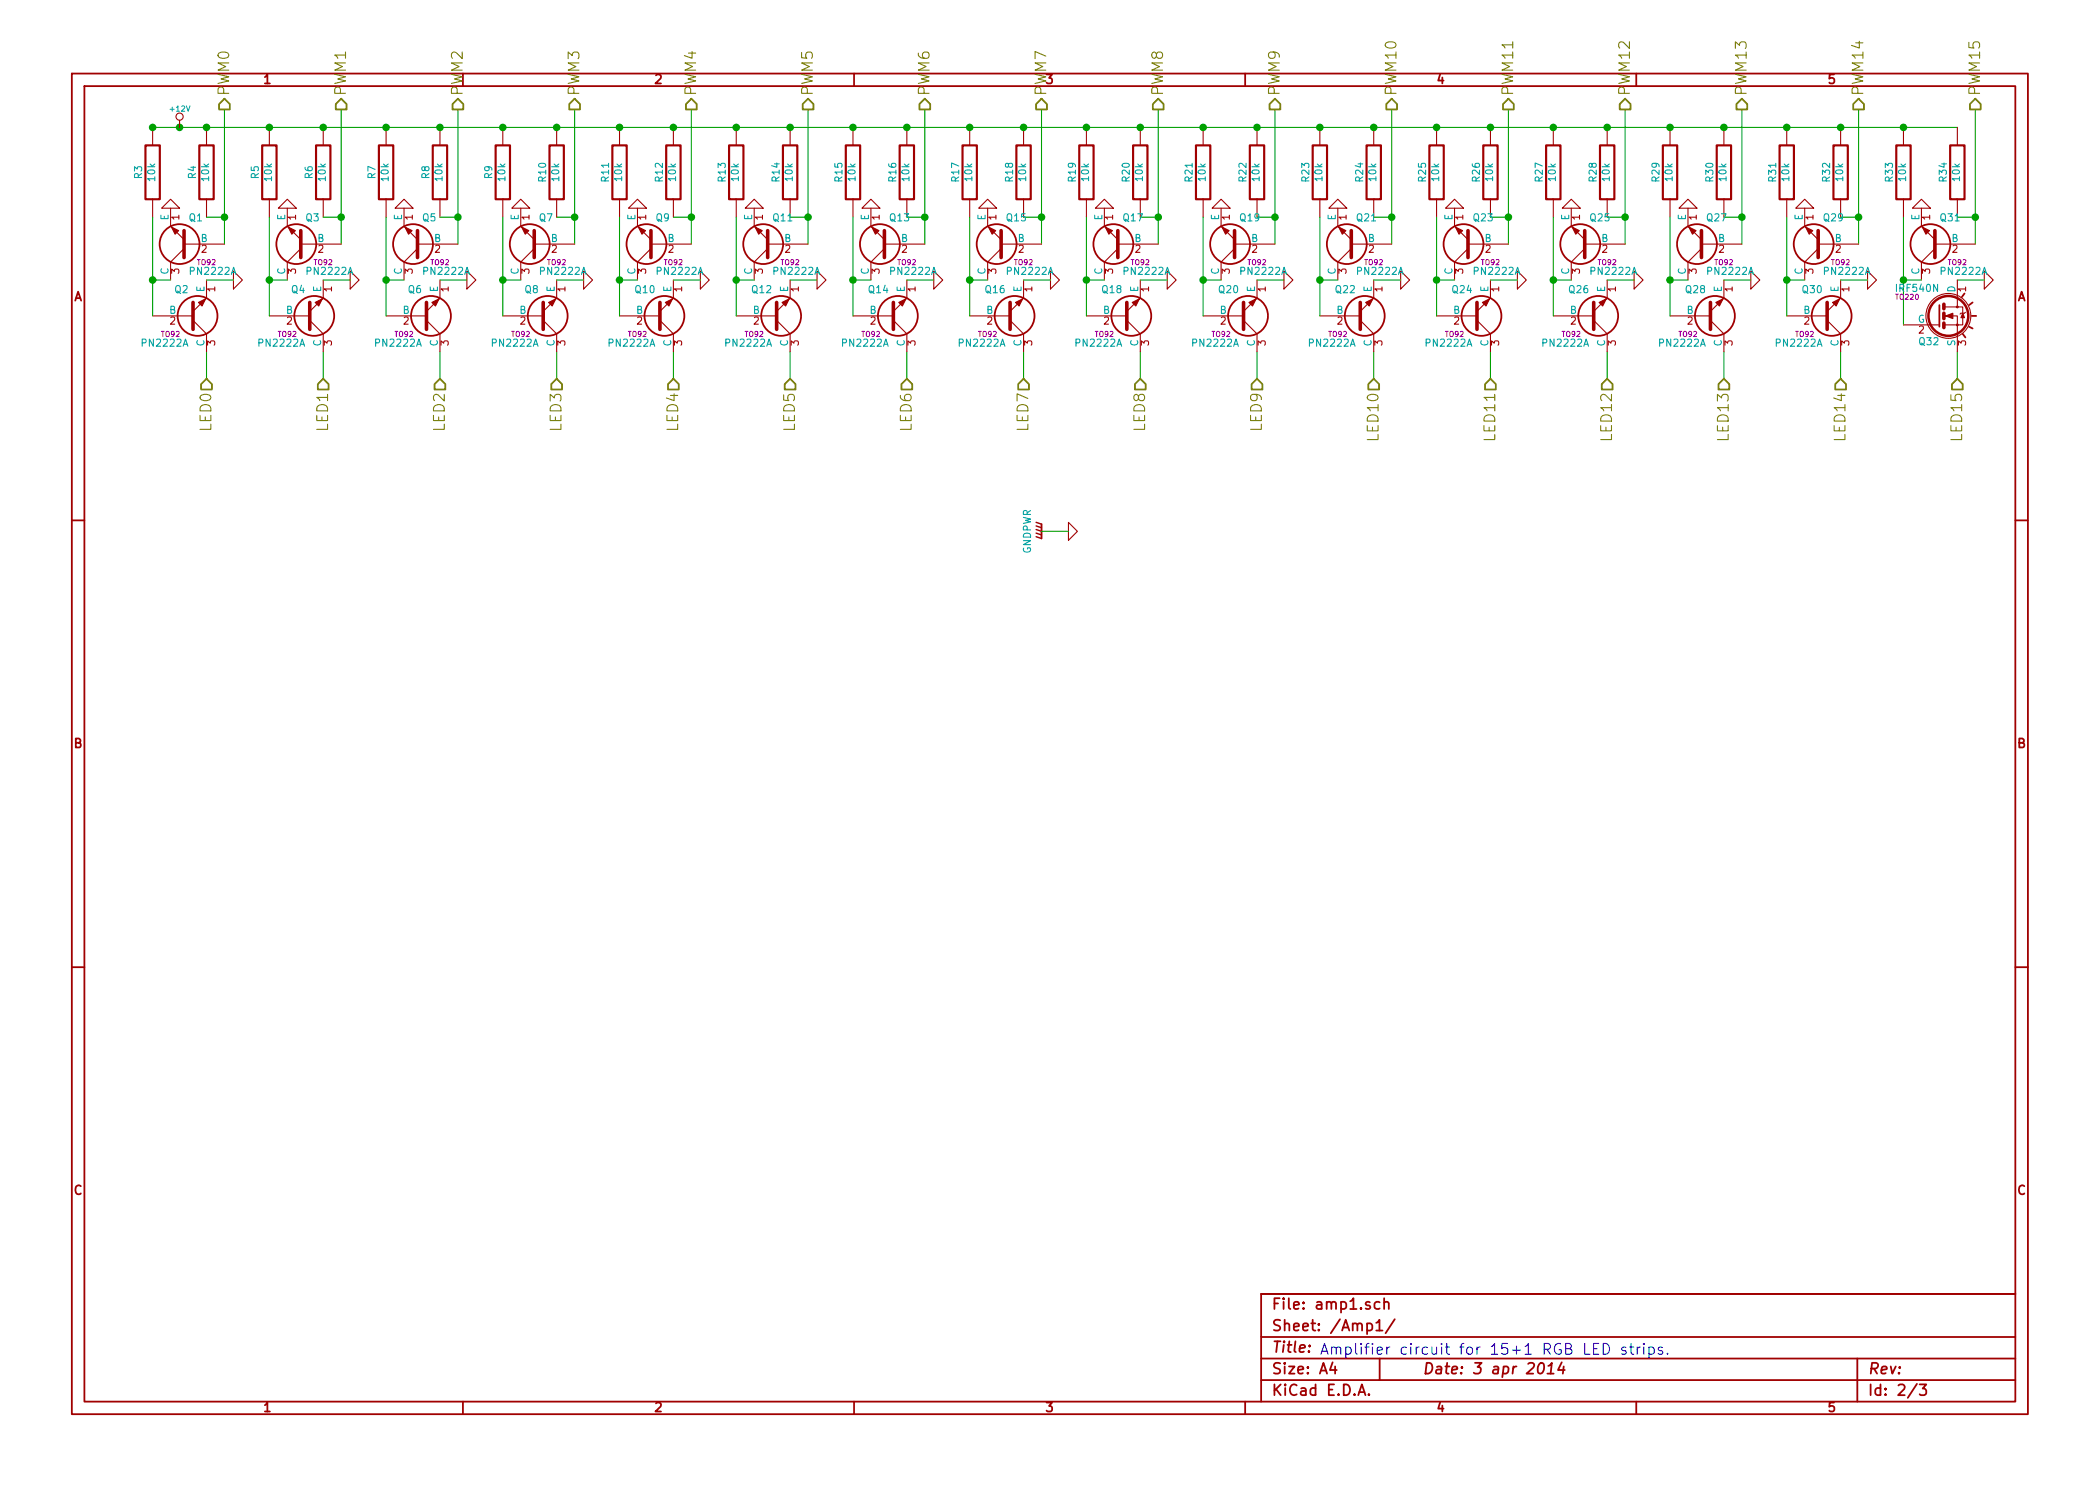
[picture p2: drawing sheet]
EESchema Schematic File Version 2
LIBS:power
LIBS:device
LIBS:transistors
LIBS:conn
LIBS:linear
LIBS:regul
LIBS:74xx
LIBS:cmos4000
LIBS:adc-dac
LIBS:memory
LIBS:xilinx
LIBS:special
LIBS:microcontrollers
LIBS:dsp
LIBS:microchip
LIBS:analog_switches
LIBS:motorola
LIBS:texas
LIBS:intel
LIBS:audio
LIBS:interface
LIBS:digital-audio
LIBS:philips
LIBS:display
LIBS:cypress
LIBS:siliconi
LIBS:opto
LIBS:atmel
LIBS:contrib
LIBS:valves
LIBS:tlc5940
LIBS:lightcontroller-cache
EELAYER 27 0
EELAYER END
$Descr A4 11693 8268
encoding utf-8
Sheet 2 3
Title ""
Date "3 apr 2014"
Rev ""
Comp ""
Comment1 ""
Comment2 ""
Comment3 ""
Comment4 ""
$EndDescr
$Comp
L R R4
U 1 1
P 1150 950
F 0 "R4" V 1230 950 40  0000 C CNN
F 1 "10k" V 1157 951 40  0000 C CNN
F 2 "~" V 1080 950 30  0000 C CNN
F 3 "~" H 1150 950 30  0000 C CNN
	1    1150 950 
	-1   0    0    1   
$EndComp
Wire Wire Line
	1250 600  1250 1350
Wire Wire Line
	1150 1200 1250 1200
Connection ~ 1250 1200
$Comp
L R R3
U 1 1
P 850 950
F 0 "R3" V 930 950 40  0000 C CNN
F 1 "10k" V 857 951 40  0000 C CNN
F 2 "~" V 780 950 30  0000 C CNN
F 3 "~" H 850 950 30  0000 C CNN
	1    850  950 
	-1   0    0    1   
$EndComp
Wire Wire Line
	1150 1950 1150 2100
Wire Wire Line
	850  700  10900 700 
Connection ~ 850  700 
$Comp
L GND #PWR012
U 1 1
P 950 1150
F 0 "#PWR012" H 950 1150 30  0001 C CNN
F 1 "GND" H 950 1080 30  0001 C CNN
F 2 "" H 950 1150 60  0000 C CNN
F 3 "" H 950 1150 60  0000 C CNN
	1    950  1150
	-1   0    0    1   
$EndComp
$Comp
L GND #PWR013
U 1 1
P 1300 1550
F 0 "#PWR013" H 1300 1550 30  0001 C CNN
F 1 "GND" H 1300 1480 30  0001 C CNN
F 2 "" H 1300 1550 60  0000 C CNN
F 3 "" H 1300 1550 60  0000 C CNN
	1    1300 1550
	0    -1   -1   0   
$EndComp
$Comp
L PN2222A Q1
U 1 1
P 1050 1350
F 0 "Q1" H 1050 1202 40  0000 R CNN
F 1 "PN2222A" H 1050 1500 40  0000 R CNN
F 2 "TO92" H 950 1452 29  0000 C CNN
F 3 "~" H 1050 1350 60  0000 C CNN
	1    1050 1350
	-1   0    0    1   
$EndComp
$Comp
L PN2222A Q2
U 1 1
P 1050 1750
F 0 "Q2" H 1050 1602 40  0000 R CNN
F 1 "PN2222A" H 1050 1900 40  0000 R CNN
F 2 "TO92" H 950 1852 29  0000 C CNN
F 3 "~" H 1050 1750 60  0000 C CNN
	1    1050 1750
	1    0    0    1   
$EndComp
Wire Wire Line
	850  1200 850  1750
Wire Wire Line
	950  1550 850  1550
Connection ~ 850  1550
Text HLabel 1250 600  1    60   Output ~ 0
PWM0
Text HLabel 1150 2100 3    60   Input ~ 0
LED0
Wire Wire Line
	1300 1550 1150 1550
$Comp
L R R6
U 1 1
P 1800 950
F 0 "R6" V 1880 950 40  0000 C CNN
F 1 "10k" V 1807 951 40  0000 C CNN
F 2 "~" V 1730 950 30  0000 C CNN
F 3 "~" H 1800 950 30  0000 C CNN
	1    1800 950 
	-1   0    0    1   
$EndComp
Wire Wire Line
	1900 600  1900 1350
Wire Wire Line
	1800 1200 1900 1200
Connection ~ 1900 1200
$Comp
L R R5
U 1 1
P 1500 950
F 0 "R5" V 1580 950 40  0000 C CNN
F 1 "10k" V 1507 951 40  0000 C CNN
F 2 "~" V 1430 950 30  0000 C CNN
F 3 "~" H 1500 950 30  0000 C CNN
	1    1500 950 
	-1   0    0    1   
$EndComp
Wire Wire Line
	1800 1950 1800 2100
Connection ~ 1500 700 
$Comp
L GND #PWR014
U 1 1
P 1600 1150
F 0 "#PWR014" H 1600 1150 30  0001 C CNN
F 1 "GND" H 1600 1080 30  0001 C CNN
F 2 "" H 1600 1150 60  0000 C CNN
F 3 "" H 1600 1150 60  0000 C CNN
	1    1600 1150
	-1   0    0    1   
$EndComp
$Comp
L GND #PWR015
U 1 1
P 1950 1550
F 0 "#PWR015" H 1950 1550 30  0001 C CNN
F 1 "GND" H 1950 1480 30  0001 C CNN
F 2 "" H 1950 1550 60  0000 C CNN
F 3 "" H 1950 1550 60  0000 C CNN
	1    1950 1550
	0    -1   -1   0   
$EndComp
$Comp
L PN2222A Q3
U 1 1
P 1700 1350
F 0 "Q3" H 1700 1202 40  0000 R CNN
F 1 "PN2222A" H 1700 1500 40  0000 R CNN
F 2 "TO92" H 1600 1452 29  0000 C CNN
F 3 "~" H 1700 1350 60  0000 C CNN
	1    1700 1350
	-1   0    0    1   
$EndComp
$Comp
L PN2222A Q4
U 1 1
P 1700 1750
F 0 "Q4" H 1700 1602 40  0000 R CNN
F 1 "PN2222A" H 1700 1900 40  0000 R CNN
F 2 "TO92" H 1600 1852 29  0000 C CNN
F 3 "~" H 1700 1750 60  0000 C CNN
	1    1700 1750
	1    0    0    1   
$EndComp
Wire Wire Line
	1500 1200 1500 1750
Wire Wire Line
	1600 1550 1500 1550
Connection ~ 1500 1550
Text HLabel 1900 600  1    60   Output ~ 0
PWM1
Text HLabel 1800 2100 3    60   Input ~ 0
LED1
Wire Wire Line
	1950 1550 1800 1550
$Comp
L R R8
U 1 1
P 2450 950
F 0 "R8" V 2530 950 40  0000 C CNN
F 1 "10k" V 2457 951 40  0000 C CNN
F 2 "~" V 2380 950 30  0000 C CNN
F 3 "~" H 2450 950 30  0000 C CNN
	1    2450 950 
	-1   0    0    1   
$EndComp
Wire Wire Line
	2550 600  2550 1350
Wire Wire Line
	2450 1200 2550 1200
Connection ~ 2550 1200
$Comp
L R R7
U 1 1
P 2150 950
F 0 "R7" V 2230 950 40  0000 C CNN
F 1 "10k" V 2157 951 40  0000 C CNN
F 2 "~" V 2080 950 30  0000 C CNN
F 3 "~" H 2150 950 30  0000 C CNN
	1    2150 950 
	-1   0    0    1   
$EndComp
Wire Wire Line
	2450 1950 2450 2100
Connection ~ 2150 700 
$Comp
L GND #PWR016
U 1 1
P 2250 1150
F 0 "#PWR016" H 2250 1150 30  0001 C CNN
F 1 "GND" H 2250 1080 30  0001 C CNN
F 2 "" H 2250 1150 60  0000 C CNN
F 3 "" H 2250 1150 60  0000 C CNN
	1    2250 1150
	-1   0    0    1   
$EndComp
$Comp
L GND #PWR017
U 1 1
P 2600 1550
F 0 "#PWR017" H 2600 1550 30  0001 C CNN
F 1 "GND" H 2600 1480 30  0001 C CNN
F 2 "" H 2600 1550 60  0000 C CNN
F 3 "" H 2600 1550 60  0000 C CNN
	1    2600 1550
	0    -1   -1   0   
$EndComp
$Comp
L PN2222A Q5
U 1 1
P 2350 1350
F 0 "Q5" H 2350 1202 40  0000 R CNN
F 1 "PN2222A" H 2350 1500 40  0000 R CNN
F 2 "TO92" H 2250 1452 29  0000 C CNN
F 3 "~" H 2350 1350 60  0000 C CNN
	1    2350 1350
	-1   0    0    1   
$EndComp
$Comp
L PN2222A Q6
U 1 1
P 2350 1750
F 0 "Q6" H 2350 1602 40  0000 R CNN
F 1 "PN2222A" H 2350 1900 40  0000 R CNN
F 2 "TO92" H 2250 1852 29  0000 C CNN
F 3 "~" H 2350 1750 60  0000 C CNN
	1    2350 1750
	1    0    0    1   
$EndComp
Wire Wire Line
	2150 1200 2150 1750
Wire Wire Line
	2250 1550 2150 1550
Connection ~ 2150 1550
Text HLabel 2550 600  1    60   Output ~ 0
PWM2
Text HLabel 2450 2100 3    60   Input ~ 0
LED2
Wire Wire Line
	2600 1550 2450 1550
$Comp
L R R10
U 1 1
P 3100 950
F 0 "R10" V 3180 950 40  0000 C CNN
F 1 "10k" V 3107 951 40  0000 C CNN
F 2 "~" V 3030 950 30  0000 C CNN
F 3 "~" H 3100 950 30  0000 C CNN
	1    3100 950 
	-1   0    0    1   
$EndComp
Wire Wire Line
	3200 600  3200 1350
Wire Wire Line
	3100 1200 3200 1200
Connection ~ 3200 1200
$Comp
L R R9
U 1 1
P 2800 950
F 0 "R9" V 2880 950 40  0000 C CNN
F 1 "10k" V 2807 951 40  0000 C CNN
F 2 "~" V 2730 950 30  0000 C CNN
F 3 "~" H 2800 950 30  0000 C CNN
	1    2800 950 
	-1   0    0    1   
$EndComp
Wire Wire Line
	3100 1950 3100 2100
Connection ~ 2800 700 
$Comp
L GND #PWR018
U 1 1
P 2900 1150
F 0 "#PWR018" H 2900 1150 30  0001 C CNN
F 1 "GND" H 2900 1080 30  0001 C CNN
F 2 "" H 2900 1150 60  0000 C CNN
F 3 "" H 2900 1150 60  0000 C CNN
	1    2900 1150
	-1   0    0    1   
$EndComp
$Comp
L GND #PWR019
U 1 1
P 3250 1550
F 0 "#PWR019" H 3250 1550 30  0001 C CNN
F 1 "GND" H 3250 1480 30  0001 C CNN
F 2 "" H 3250 1550 60  0000 C CNN
F 3 "" H 3250 1550 60  0000 C CNN
	1    3250 1550
	0    -1   -1   0   
$EndComp
$Comp
L PN2222A Q7
U 1 1
P 3000 1350
F 0 "Q7" H 3000 1202 40  0000 R CNN
F 1 "PN2222A" H 3000 1500 40  0000 R CNN
F 2 "TO92" H 2900 1452 29  0000 C CNN
F 3 "~" H 3000 1350 60  0000 C CNN
	1    3000 1350
	-1   0    0    1   
$EndComp
$Comp
L PN2222A Q8
U 1 1
P 3000 1750
F 0 "Q8" H 3000 1602 40  0000 R CNN
F 1 "PN2222A" H 3000 1900 40  0000 R CNN
F 2 "TO92" H 2900 1852 29  0000 C CNN
F 3 "~" H 3000 1750 60  0000 C CNN
	1    3000 1750
	1    0    0    1   
$EndComp
Wire Wire Line
	2800 1200 2800 1750
Wire Wire Line
	2900 1550 2800 1550
Connection ~ 2800 1550
Text HLabel 3200 600  1    60   Output ~ 0
PWM3
Text HLabel 3100 2100 3    60   Input ~ 0
LED3
Wire Wire Line
	3250 1550 3100 1550
$Comp
L R R12
U 1 1
P 3750 950
F 0 "R12" V 3830 950 40  0000 C CNN
F 1 "10k" V 3757 951 40  0000 C CNN
F 2 "~" V 3680 950 30  0000 C CNN
F 3 "~" H 3750 950 30  0000 C CNN
	1    3750 950 
	-1   0    0    1   
$EndComp
Wire Wire Line
	3850 600  3850 1350
Wire Wire Line
	3750 1200 3850 1200
Connection ~ 3850 1200
$Comp
L R R11
U 1 1
P 3450 950
F 0 "R11" V 3530 950 40  0000 C CNN
F 1 "10k" V 3457 951 40  0000 C CNN
F 2 "~" V 3380 950 30  0000 C CNN
F 3 "~" H 3450 950 30  0000 C CNN
	1    3450 950 
	-1   0    0    1   
$EndComp
Wire Wire Line
	3750 1950 3750 2100
Connection ~ 3450 700 
$Comp
L GND #PWR020
U 1 1
P 3550 1150
F 0 "#PWR020" H 3550 1150 30  0001 C CNN
F 1 "GND" H 3550 1080 30  0001 C CNN
F 2 "" H 3550 1150 60  0000 C CNN
F 3 "" H 3550 1150 60  0000 C CNN
	1    3550 1150
	-1   0    0    1   
$EndComp
$Comp
L GND #PWR021
U 1 1
P 3900 1550
F 0 "#PWR021" H 3900 1550 30  0001 C CNN
F 1 "GND" H 3900 1480 30  0001 C CNN
F 2 "" H 3900 1550 60  0000 C CNN
F 3 "" H 3900 1550 60  0000 C CNN
	1    3900 1550
	0    -1   -1   0   
$EndComp
$Comp
L PN2222A Q9
U 1 1
P 3650 1350
F 0 "Q9" H 3650 1202 40  0000 R CNN
F 1 "PN2222A" H 3650 1500 40  0000 R CNN
F 2 "TO92" H 3550 1452 29  0000 C CNN
F 3 "~" H 3650 1350 60  0000 C CNN
	1    3650 1350
	-1   0    0    1   
$EndComp
$Comp
L PN2222A Q10
U 1 1
P 3650 1750
F 0 "Q10" H 3650 1602 40  0000 R CNN
F 1 "PN2222A" H 3650 1900 40  0000 R CNN
F 2 "TO92" H 3550 1852 29  0000 C CNN
F 3 "~" H 3650 1750 60  0000 C CNN
	1    3650 1750
	1    0    0    1   
$EndComp
Wire Wire Line
	3450 1200 3450 1750
Wire Wire Line
	3550 1550 3450 1550
Connection ~ 3450 1550
Text HLabel 3850 600  1    60   Output ~ 0
PWM4
Text HLabel 3750 2100 3    60   Input ~ 0
LED4
Wire Wire Line
	3900 1550 3750 1550
$Comp
L R R14
U 1 1
P 4400 950
F 0 "R14" V 4480 950 40  0000 C CNN
F 1 "10k" V 4407 951 40  0000 C CNN
F 2 "~" V 4330 950 30  0000 C CNN
F 3 "~" H 4400 950 30  0000 C CNN
	1    4400 950 
	-1   0    0    1   
$EndComp
Wire Wire Line
	4500 600  4500 1350
Wire Wire Line
	4400 1200 4500 1200
Connection ~ 4500 1200
$Comp
L R R13
U 1 1
P 4100 950
F 0 "R13" V 4180 950 40  0000 C CNN
F 1 "10k" V 4107 951 40  0000 C CNN
F 2 "~" V 4030 950 30  0000 C CNN
F 3 "~" H 4100 950 30  0000 C CNN
	1    4100 950 
	-1   0    0    1   
$EndComp
Wire Wire Line
	4400 1950 4400 2100
Connection ~ 4100 700 
$Comp
L GND #PWR022
U 1 1
P 4200 1150
F 0 "#PWR022" H 4200 1150 30  0001 C CNN
F 1 "GND" H 4200 1080 30  0001 C CNN
F 2 "" H 4200 1150 60  0000 C CNN
F 3 "" H 4200 1150 60  0000 C CNN
	1    4200 1150
	-1   0    0    1   
$EndComp
$Comp
L GND #PWR023
U 1 1
P 4550 1550
F 0 "#PWR023" H 4550 1550 30  0001 C CNN
F 1 "GND" H 4550 1480 30  0001 C CNN
F 2 "" H 4550 1550 60  0000 C CNN
F 3 "" H 4550 1550 60  0000 C CNN
	1    4550 1550
	0    -1   -1   0   
$EndComp
$Comp
L PN2222A Q11
U 1 1
P 4300 1350
F 0 "Q11" H 4300 1202 40  0000 R CNN
F 1 "PN2222A" H 4300 1500 40  0000 R CNN
F 2 "TO92" H 4200 1452 29  0000 C CNN
F 3 "~" H 4300 1350 60  0000 C CNN
	1    4300 1350
	-1   0    0    1   
$EndComp
$Comp
L PN2222A Q12
U 1 1
P 4300 1750
F 0 "Q12" H 4300 1602 40  0000 R CNN
F 1 "PN2222A" H 4300 1900 40  0000 R CNN
F 2 "TO92" H 4200 1852 29  0000 C CNN
F 3 "~" H 4300 1750 60  0000 C CNN
	1    4300 1750
	1    0    0    1   
$EndComp
Wire Wire Line
	4100 1200 4100 1750
Wire Wire Line
	4200 1550 4100 1550
Connection ~ 4100 1550
Text HLabel 4500 600  1    60   Output ~ 0
PWM5
Text HLabel 4400 2100 3    60   Input ~ 0
LED5
Wire Wire Line
	4550 1550 4400 1550
$Comp
L R R16
U 1 1
P 5050 950
F 0 "R16" V 5130 950 40  0000 C CNN
F 1 "10k" V 5057 951 40  0000 C CNN
F 2 "~" V 4980 950 30  0000 C CNN
F 3 "~" H 5050 950 30  0000 C CNN
	1    5050 950 
	-1   0    0    1   
$EndComp
Wire Wire Line
	5150 600  5150 1350
Wire Wire Line
	5050 1200 5150 1200
Connection ~ 5150 1200
$Comp
L R R15
U 1 1
P 4750 950
F 0 "R15" V 4830 950 40  0000 C CNN
F 1 "10k" V 4757 951 40  0000 C CNN
F 2 "~" V 4680 950 30  0000 C CNN
F 3 "~" H 4750 950 30  0000 C CNN
	1    4750 950 
	-1   0    0    1   
$EndComp
Wire Wire Line
	5050 1950 5050 2100
Connection ~ 4750 700 
$Comp
L GND #PWR024
U 1 1
P 4850 1150
F 0 "#PWR024" H 4850 1150 30  0001 C CNN
F 1 "GND" H 4850 1080 30  0001 C CNN
F 2 "" H 4850 1150 60  0000 C CNN
F 3 "" H 4850 1150 60  0000 C CNN
	1    4850 1150
	-1   0    0    1   
$EndComp
$Comp
L GND #PWR025
U 1 1
P 5200 1550
F 0 "#PWR025" H 5200 1550 30  0001 C CNN
F 1 "GND" H 5200 1480 30  0001 C CNN
F 2 "" H 5200 1550 60  0000 C CNN
F 3 "" H 5200 1550 60  0000 C CNN
	1    5200 1550
	0    -1   -1   0   
$EndComp
$Comp
L PN2222A Q13
U 1 1
P 4950 1350
F 0 "Q13" H 4950 1202 40  0000 R CNN
F 1 "PN2222A" H 4950 1500 40  0000 R CNN
F 2 "TO92" H 4850 1452 29  0000 C CNN
F 3 "~" H 4950 1350 60  0000 C CNN
	1    4950 1350
	-1   0    0    1   
$EndComp
$Comp
L PN2222A Q14
U 1 1
P 4950 1750
F 0 "Q14" H 4950 1602 40  0000 R CNN
F 1 "PN2222A" H 4950 1900 40  0000 R CNN
F 2 "TO92" H 4850 1852 29  0000 C CNN
F 3 "~" H 4950 1750 60  0000 C CNN
	1    4950 1750
	1    0    0    1   
$EndComp
Wire Wire Line
	4750 1200 4750 1750
Wire Wire Line
	4850 1550 4750 1550
Connection ~ 4750 1550
Text HLabel 5150 600  1    60   Output ~ 0
PWM6
Text HLabel 5050 2100 3    60   Input ~ 0
LED6
Wire Wire Line
	5200 1550 5050 1550
$Comp
L R R18
U 1 1
P 5700 950
F 0 "R18" V 5780 950 40  0000 C CNN
F 1 "10k" V 5707 951 40  0000 C CNN
F 2 "~" V 5630 950 30  0000 C CNN
F 3 "~" H 5700 950 30  0000 C CNN
	1    5700 950 
	-1   0    0    1   
$EndComp
Wire Wire Line
	5800 600  5800 1350
Wire Wire Line
	5700 1200 5800 1200
Connection ~ 5800 1200
$Comp
L R R17
U 1 1
P 5400 950
F 0 "R17" V 5480 950 40  0000 C CNN
F 1 "10k" V 5407 951 40  0000 C CNN
F 2 "~" V 5330 950 30  0000 C CNN
F 3 "~" H 5400 950 30  0000 C CNN
	1    5400 950 
	-1   0    0    1   
$EndComp
Wire Wire Line
	5700 1950 5700 2100
Connection ~ 5400 700 
$Comp
L GND #PWR026
U 1 1
P 5500 1150
F 0 "#PWR026" H 5500 1150 30  0001 C CNN
F 1 "GND" H 5500 1080 30  0001 C CNN
F 2 "" H 5500 1150 60  0000 C CNN
F 3 "" H 5500 1150 60  0000 C CNN
	1    5500 1150
	-1   0    0    1   
$EndComp
$Comp
L GND #PWR027
U 1 1
P 5850 1550
F 0 "#PWR027" H 5850 1550 30  0001 C CNN
F 1 "GND" H 5850 1480 30  0001 C CNN
F 2 "" H 5850 1550 60  0000 C CNN
F 3 "" H 5850 1550 60  0000 C CNN
	1    5850 1550
	0    -1   -1   0   
$EndComp
$Comp
L PN2222A Q15
U 1 1
P 5600 1350
F 0 "Q15" H 5600 1202 40  0000 R CNN
F 1 "PN2222A" H 5600 1500 40  0000 R CNN
F 2 "TO92" H 5500 1452 29  0000 C CNN
F 3 "~" H 5600 1350 60  0000 C CNN
	1    5600 1350
	-1   0    0    1   
$EndComp
$Comp
L PN2222A Q16
U 1 1
P 5600 1750
F 0 "Q16" H 5600 1602 40  0000 R CNN
F 1 "PN2222A" H 5600 1900 40  0000 R CNN
F 2 "TO92" H 5500 1852 29  0000 C CNN
F 3 "~" H 5600 1750 60  0000 C CNN
	1    5600 1750
	1    0    0    1   
$EndComp
Wire Wire Line
	5400 1200 5400 1750
Wire Wire Line
	5500 1550 5400 1550
Connection ~ 5400 1550
Text HLabel 5800 600  1    60   Output ~ 0
PWM7
Text HLabel 5700 2100 3    60   Input ~ 0
LED7
Wire Wire Line
	5850 1550 5700 1550
$Comp
L R R20
U 1 1
P 6350 950
F 0 "R20" V 6430 950 40  0000 C CNN
F 1 "10k" V 6357 951 40  0000 C CNN
F 2 "~" V 6280 950 30  0000 C CNN
F 3 "~" H 6350 950 30  0000 C CNN
	1    6350 950 
	-1   0    0    1   
$EndComp
Wire Wire Line
	6450 600  6450 1350
Wire Wire Line
	6350 1200 6450 1200
Connection ~ 6450 1200
$Comp
L R R19
U 1 1
P 6050 950
F 0 "R19" V 6130 950 40  0000 C CNN
F 1 "10k" V 6057 951 40  0000 C CNN
F 2 "~" V 5980 950 30  0000 C CNN
F 3 "~" H 6050 950 30  0000 C CNN
	1    6050 950 
	-1   0    0    1   
$EndComp
Wire Wire Line
	6350 1950 6350 2100
Connection ~ 6050 700 
$Comp
L GND #PWR028
U 1 1
P 6150 1150
F 0 "#PWR028" H 6150 1150 30  0001 C CNN
F 1 "GND" H 6150 1080 30  0001 C CNN
F 2 "" H 6150 1150 60  0000 C CNN
F 3 "" H 6150 1150 60  0000 C CNN
	1    6150 1150
	-1   0    0    1   
$EndComp
$Comp
L GND #PWR029
U 1 1
P 6500 1550
F 0 "#PWR029" H 6500 1550 30  0001 C CNN
F 1 "GND" H 6500 1480 30  0001 C CNN
F 2 "" H 6500 1550 60  0000 C CNN
F 3 "" H 6500 1550 60  0000 C CNN
	1    6500 1550
	0    -1   -1   0   
$EndComp
$Comp
L PN2222A Q17
U 1 1
P 6250 1350
F 0 "Q17" H 6250 1202 40  0000 R CNN
F 1 "PN2222A" H 6250 1500 40  0000 R CNN
F 2 "TO92" H 6150 1452 29  0000 C CNN
F 3 "~" H 6250 1350 60  0000 C CNN
	1    6250 1350
	-1   0    0    1   
$EndComp
$Comp
L PN2222A Q18
U 1 1
P 6250 1750
F 0 "Q18" H 6250 1602 40  0000 R CNN
F 1 "PN2222A" H 6250 1900 40  0000 R CNN
F 2 "TO92" H 6150 1852 29  0000 C CNN
F 3 "~" H 6250 1750 60  0000 C CNN
	1    6250 1750
	1    0    0    1   
$EndComp
Wire Wire Line
	6050 1200 6050 1750
Wire Wire Line
	6150 1550 6050 1550
Connection ~ 6050 1550
Text HLabel 6450 600  1    60   Output ~ 0
PWM8
Text HLabel 6350 2100 3    60   Input ~ 0
LED8
Wire Wire Line
	6500 1550 6350 1550
$Comp
L R R22
U 1 1
P 7000 950
F 0 "R22" V 7080 950 40  0000 C CNN
F 1 "10k" V 7007 951 40  0000 C CNN
F 2 "~" V 6930 950 30  0000 C CNN
F 3 "~" H 7000 950 30  0000 C CNN
	1    7000 950 
	-1   0    0    1   
$EndComp
Wire Wire Line
	7100 600  7100 1350
Wire Wire Line
	7000 1200 7100 1200
Connection ~ 7100 1200
$Comp
L R R21
U 1 1
P 6700 950
F 0 "R21" V 6780 950 40  0000 C CNN
F 1 "10k" V 6707 951 40  0000 C CNN
F 2 "~" V 6630 950 30  0000 C CNN
F 3 "~" H 6700 950 30  0000 C CNN
	1    6700 950 
	-1   0    0    1   
$EndComp
Wire Wire Line
	7000 1950 7000 2100
Connection ~ 6700 700 
$Comp
L GND #PWR030
U 1 1
P 6800 1150
F 0 "#PWR030" H 6800 1150 30  0001 C CNN
F 1 "GND" H 6800 1080 30  0001 C CNN
F 2 "" H 6800 1150 60  0000 C CNN
F 3 "" H 6800 1150 60  0000 C CNN
	1    6800 1150
	-1   0    0    1   
$EndComp
$Comp
L GND #PWR031
U 1 1
P 7150 1550
F 0 "#PWR031" H 7150 1550 30  0001 C CNN
F 1 "GND" H 7150 1480 30  0001 C CNN
F 2 "" H 7150 1550 60  0000 C CNN
F 3 "" H 7150 1550 60  0000 C CNN
	1    7150 1550
	0    -1   -1   0   
$EndComp
$Comp
L PN2222A Q19
U 1 1
P 6900 1350
F 0 "Q19" H 6900 1202 40  0000 R CNN
F 1 "PN2222A" H 6900 1500 40  0000 R CNN
F 2 "TO92" H 6800 1452 29  0000 C CNN
F 3 "~" H 6900 1350 60  0000 C CNN
	1    6900 1350
	-1   0    0    1   
$EndComp
$Comp
L PN2222A Q20
U 1 1
P 6900 1750
F 0 "Q20" H 6900 1602 40  0000 R CNN
F 1 "PN2222A" H 6900 1900 40  0000 R CNN
F 2 "TO92" H 6800 1852 29  0000 C CNN
F 3 "~" H 6900 1750 60  0000 C CNN
	1    6900 1750
	1    0    0    1   
$EndComp
Wire Wire Line
	6700 1200 6700 1750
Wire Wire Line
	6800 1550 6700 1550
Connection ~ 6700 1550
Text HLabel 7100 600  1    60   Output ~ 0
PWM9
Text HLabel 7000 2100 3    60   Input ~ 0
LED9
Wire Wire Line
	7150 1550 7000 1550
$Comp
L R R24
U 1 1
P 7650 950
F 0 "R24" V 7730 950 40  0000 C CNN
F 1 "10k" V 7657 951 40  0000 C CNN
F 2 "~" V 7580 950 30  0000 C CNN
F 3 "~" H 7650 950 30  0000 C CNN
	1    7650 950 
	-1   0    0    1   
$EndComp
Wire Wire Line
	7750 600  7750 1350
Wire Wire Line
	7650 1200 7750 1200
Connection ~ 7750 1200
$Comp
L R R23
U 1 1
P 7350 950
F 0 "R23" V 7430 950 40  0000 C CNN
F 1 "10k" V 7357 951 40  0000 C CNN
F 2 "~" V 7280 950 30  0000 C CNN
F 3 "~" H 7350 950 30  0000 C CNN
	1    7350 950 
	-1   0    0    1   
$EndComp
Wire Wire Line
	7650 1950 7650 2100
Connection ~ 7350 700 
$Comp
L GND #PWR032
U 1 1
P 7450 1150
F 0 "#PWR032" H 7450 1150 30  0001 C CNN
F 1 "GND" H 7450 1080 30  0001 C CNN
F 2 "" H 7450 1150 60  0000 C CNN
F 3 "" H 7450 1150 60  0000 C CNN
	1    7450 1150
	-1   0    0    1   
$EndComp
$Comp
L GND #PWR033
U 1 1
P 7800 1550
F 0 "#PWR033" H 7800 1550 30  0001 C CNN
F 1 "GND" H 7800 1480 30  0001 C CNN
F 2 "" H 7800 1550 60  0000 C CNN
F 3 "" H 7800 1550 60  0000 C CNN
	1    7800 1550
	0    -1   -1   0   
$EndComp
$Comp
L PN2222A Q21
U 1 1
P 7550 1350
F 0 "Q21" H 7550 1202 40  0000 R CNN
F 1 "PN2222A" H 7550 1500 40  0000 R CNN
F 2 "TO92" H 7450 1452 29  0000 C CNN
F 3 "~" H 7550 1350 60  0000 C CNN
	1    7550 1350
	-1   0    0    1   
$EndComp
$Comp
L PN2222A Q22
U 1 1
P 7550 1750
F 0 "Q22" H 7550 1602 40  0000 R CNN
F 1 "PN2222A" H 7550 1900 40  0000 R CNN
F 2 "TO92" H 7450 1852 29  0000 C CNN
F 3 "~" H 7550 1750 60  0000 C CNN
	1    7550 1750
	1    0    0    1   
$EndComp
Wire Wire Line
	7350 1200 7350 1750
Wire Wire Line
	7450 1550 7350 1550
Connection ~ 7350 1550
Text HLabel 7750 600  1    60   Output ~ 0
PWM10
Text HLabel 7650 2100 3    60   Input ~ 0
LED10
Wire Wire Line
	7800 1550 7650 1550
$Comp
L R R26
U 1 1
P 8300 950
F 0 "R26" V 8380 950 40  0000 C CNN
F 1 "10k" V 8307 951 40  0000 C CNN
F 2 "~" V 8230 950 30  0000 C CNN
F 3 "~" H 8300 950 30  0000 C CNN
	1    8300 950 
	-1   0    0    1   
$EndComp
Wire Wire Line
	8400 600  8400 1350
Wire Wire Line
	8300 1200 8400 1200
Connection ~ 8400 1200
$Comp
L R R25
U 1 1
P 8000 950
F 0 "R25" V 8080 950 40  0000 C CNN
F 1 "10k" V 8007 951 40  0000 C CNN
F 2 "~" V 7930 950 30  0000 C CNN
F 3 "~" H 8000 950 30  0000 C CNN
	1    8000 950 
	-1   0    0    1   
$EndComp
Wire Wire Line
	8300 1950 8300 2100
Connection ~ 8000 700 
$Comp
L GND #PWR034
U 1 1
P 8100 1150
F 0 "#PWR034" H 8100 1150 30  0001 C CNN
F 1 "GND" H 8100 1080 30  0001 C CNN
F 2 "" H 8100 1150 60  0000 C CNN
F 3 "" H 8100 1150 60  0000 C CNN
	1    8100 1150
	-1   0    0    1   
$EndComp
$Comp
L GND #PWR035
U 1 1
P 8450 1550
F 0 "#PWR035" H 8450 1550 30  0001 C CNN
F 1 "GND" H 8450 1480 30  0001 C CNN
F 2 "" H 8450 1550 60  0000 C CNN
F 3 "" H 8450 1550 60  0000 C CNN
	1    8450 1550
	0    -1   -1   0   
$EndComp
$Comp
L PN2222A Q23
U 1 1
P 8200 1350
F 0 "Q23" H 8200 1202 40  0000 R CNN
F 1 "PN2222A" H 8200 1500 40  0000 R CNN
F 2 "TO92" H 8100 1452 29  0000 C CNN
F 3 "~" H 8200 1350 60  0000 C CNN
	1    8200 1350
	-1   0    0    1   
$EndComp
$Comp
L PN2222A Q24
U 1 1
P 8200 1750
F 0 "Q24" H 8200 1602 40  0000 R CNN
F 1 "PN2222A" H 8200 1900 40  0000 R CNN
F 2 "TO92" H 8100 1852 29  0000 C CNN
F 3 "~" H 8200 1750 60  0000 C CNN
	1    8200 1750
	1    0    0    1   
$EndComp
Wire Wire Line
	8000 1200 8000 1750
Wire Wire Line
	8100 1550 8000 1550
Connection ~ 8000 1550
Text HLabel 8400 600  1    60   Output ~ 0
PWM11
Text HLabel 8300 2100 3    60   Input ~ 0
LED11
Wire Wire Line
	8450 1550 8300 1550
$Comp
L R R28
U 1 1
P 8950 950
F 0 "R28" V 9030 950 40  0000 C CNN
F 1 "10k" V 8957 951 40  0000 C CNN
F 2 "~" V 8880 950 30  0000 C CNN
F 3 "~" H 8950 950 30  0000 C CNN
	1    8950 950 
	-1   0    0    1   
$EndComp
Wire Wire Line
	9050 600  9050 1350
Wire Wire Line
	8950 1200 9050 1200
Connection ~ 9050 1200
$Comp
L R R27
U 1 1
P 8650 950
F 0 "R27" V 8730 950 40  0000 C CNN
F 1 "10k" V 8657 951 40  0000 C CNN
F 2 "~" V 8580 950 30  0000 C CNN
F 3 "~" H 8650 950 30  0000 C CNN
	1    8650 950 
	-1   0    0    1   
$EndComp
Wire Wire Line
	8950 1950 8950 2100
Connection ~ 8650 700 
$Comp
L GND #PWR036
U 1 1
P 8750 1150
F 0 "#PWR036" H 8750 1150 30  0001 C CNN
F 1 "GND" H 8750 1080 30  0001 C CNN
F 2 "" H 8750 1150 60  0000 C CNN
F 3 "" H 8750 1150 60  0000 C CNN
	1    8750 1150
	-1   0    0    1   
$EndComp
$Comp
L GND #PWR037
U 1 1
P 9100 1550
F 0 "#PWR037" H 9100 1550 30  0001 C CNN
F 1 "GND" H 9100 1480 30  0001 C CNN
F 2 "" H 9100 1550 60  0000 C CNN
F 3 "" H 9100 1550 60  0000 C CNN
	1    9100 1550
	0    -1   -1   0   
$EndComp
$Comp
L PN2222A Q25
U 1 1
P 8850 1350
F 0 "Q25" H 8850 1202 40  0000 R CNN
F 1 "PN2222A" H 8850 1500 40  0000 R CNN
F 2 "TO92" H 8750 1452 29  0000 C CNN
F 3 "~" H 8850 1350 60  0000 C CNN
	1    8850 1350
	-1   0    0    1   
$EndComp
$Comp
L PN2222A Q26
U 1 1
P 8850 1750
F 0 "Q26" H 8850 1602 40  0000 R CNN
F 1 "PN2222A" H 8850 1900 40  0000 R CNN
F 2 "TO92" H 8750 1852 29  0000 C CNN
F 3 "~" H 8850 1750 60  0000 C CNN
	1    8850 1750
	1    0    0    1   
$EndComp
Wire Wire Line
	8650 1200 8650 1750
Wire Wire Line
	8750 1550 8650 1550
Connection ~ 8650 1550
Text HLabel 9050 600  1    60   Output ~ 0
PWM12
Text HLabel 8950 2100 3    60   Input ~ 0
LED12
Wire Wire Line
	9100 1550 8950 1550
$Comp
L R R30
U 1 1
P 9600 950
F 0 "R30" V 9680 950 40  0000 C CNN
F 1 "10k" V 9607 951 40  0000 C CNN
F 2 "~" V 9530 950 30  0000 C CNN
F 3 "~" H 9600 950 30  0000 C CNN
	1    9600 950 
	-1   0    0    1   
$EndComp
Wire Wire Line
	9700 600  9700 1350
Wire Wire Line
	9600 1200 9700 1200
Connection ~ 9700 1200
$Comp
L R R29
U 1 1
P 9300 950
F 0 "R29" V 9380 950 40  0000 C CNN
F 1 "10k" V 9307 951 40  0000 C CNN
F 2 "~" V 9230 950 30  0000 C CNN
F 3 "~" H 9300 950 30  0000 C CNN
	1    9300 950 
	-1   0    0    1   
$EndComp
Wire Wire Line
	9600 1950 9600 2100
Connection ~ 9300 700 
$Comp
L GND #PWR038
U 1 1
P 9400 1150
F 0 "#PWR038" H 9400 1150 30  0001 C CNN
F 1 "GND" H 9400 1080 30  0001 C CNN
F 2 "" H 9400 1150 60  0000 C CNN
F 3 "" H 9400 1150 60  0000 C CNN
	1    9400 1150
	-1   0    0    1   
$EndComp
$Comp
L GND #PWR039
U 1 1
P 9750 1550
F 0 "#PWR039" H 9750 1550 30  0001 C CNN
F 1 "GND" H 9750 1480 30  0001 C CNN
F 2 "" H 9750 1550 60  0000 C CNN
F 3 "" H 9750 1550 60  0000 C CNN
	1    9750 1550
	0    -1   -1   0   
$EndComp
$Comp
L PN2222A Q27
U 1 1
P 9500 1350
F 0 "Q27" H 9500 1202 40  0000 R CNN
F 1 "PN2222A" H 9500 1500 40  0000 R CNN
F 2 "TO92" H 9400 1452 29  0000 C CNN
F 3 "~" H 9500 1350 60  0000 C CNN
	1    9500 1350
	-1   0    0    1   
$EndComp
$Comp
L PN2222A Q28
U 1 1
P 9500 1750
F 0 "Q28" H 9500 1602 40  0000 R CNN
F 1 "PN2222A" H 9500 1900 40  0000 R CNN
F 2 "TO92" H 9400 1852 29  0000 C CNN
F 3 "~" H 9500 1750 60  0000 C CNN
	1    9500 1750
	1    0    0    1   
$EndComp
Wire Wire Line
	9300 1200 9300 1750
Wire Wire Line
	9400 1550 9300 1550
Connection ~ 9300 1550
Text HLabel 9700 600  1    60   Output ~ 0
PWM13
Text HLabel 9600 2100 3    60   Input ~ 0
LED13
Wire Wire Line
	9750 1550 9600 1550
$Comp
L R R32
U 1 1
P 10250 950
F 0 "R32" V 10330 950 40  0000 C CNN
F 1 "10k" V 10257 951 40  0000 C CNN
F 2 "~" V 10180 950 30  0000 C CNN
F 3 "~" H 10250 950 30  0000 C CNN
	1    10250 950 
	-1   0    0    1   
$EndComp
Wire Wire Line
	10350 600  10350 1350
Wire Wire Line
	10250 1200 10350 1200
Connection ~ 10350 1200
$Comp
L R R31
U 1 1
P 9950 950
F 0 "R31" V 10030 950 40  0000 C CNN
F 1 "10k" V 9957 951 40  0000 C CNN
F 2 "~" V 9880 950 30  0000 C CNN
F 3 "~" H 9950 950 30  0000 C CNN
	1    9950 950 
	-1   0    0    1   
$EndComp
Wire Wire Line
	10250 1950 10250 2100
Connection ~ 9950 700 
$Comp
L GND #PWR040
U 1 1
P 10050 1150
F 0 "#PWR040" H 10050 1150 30  0001 C CNN
F 1 "GND" H 10050 1080 30  0001 C CNN
F 2 "" H 10050 1150 60  0000 C CNN
F 3 "" H 10050 1150 60  0000 C CNN
	1    10050 1150
	-1   0    0    1   
$EndComp
$Comp
L GND #PWR041
U 1 1
P 10400 1550
F 0 "#PWR041" H 10400 1550 30  0001 C CNN
F 1 "GND" H 10400 1480 30  0001 C CNN
F 2 "" H 10400 1550 60  0000 C CNN
F 3 "" H 10400 1550 60  0000 C CNN
	1    10400 1550
	0    -1   -1   0   
$EndComp
$Comp
L PN2222A Q29
U 1 1
P 10150 1350
F 0 "Q29" H 10150 1202 40  0000 R CNN
F 1 "PN2222A" H 10150 1500 40  0000 R CNN
F 2 "TO92" H 10050 1452 29  0000 C CNN
F 3 "~" H 10150 1350 60  0000 C CNN
	1    10150 1350
	-1   0    0    1   
$EndComp
$Comp
L PN2222A Q30
U 1 1
P 10150 1750
F 0 "Q30" H 10150 1602 40  0000 R CNN
F 1 "PN2222A" H 10150 1900 40  0000 R CNN
F 2 "TO92" H 10050 1852 29  0000 C CNN
F 3 "~" H 10150 1750 60  0000 C CNN
	1    10150 1750
	1    0    0    1   
$EndComp
Wire Wire Line
	9950 1200 9950 1750
Wire Wire Line
	10050 1550 9950 1550
Connection ~ 9950 1550
Text HLabel 10350 600  1    60   Output ~ 0
PWM14
Text HLabel 10250 2100 3    60   Input ~ 0
LED14
Wire Wire Line
	10400 1550 10250 1550
$Comp
L R R34
U 1 1
P 10900 950
F 0 "R34" V 10980 950 40  0000 C CNN
F 1 "10k" V 10907 951 40  0000 C CNN
F 2 "~" V 10830 950 30  0000 C CNN
F 3 "~" H 10900 950 30  0000 C CNN
	1    10900 950 
	-1   0    0    1   
$EndComp
Wire Wire Line
	11000 600  11000 1350
Wire Wire Line
	10900 1200 11000 1200
Connection ~ 11000 1200
$Comp
L R R33
U 1 1
P 10600 950
F 0 "R33" V 10680 950 40  0000 C CNN
F 1 "10k" V 10607 951 40  0000 C CNN
F 2 "~" V 10530 950 30  0000 C CNN
F 3 "~" H 10600 950 30  0000 C CNN
	1    10600 950 
	-1   0    0    1   
$EndComp
Wire Wire Line
	10900 1950 10900 2100
Connection ~ 10600 700 
$Comp
L GND #PWR042
U 1 1
P 10700 1150
F 0 "#PWR042" H 10700 1150 30  0001 C CNN
F 1 "GND" H 10700 1080 30  0001 C CNN
F 2 "" H 10700 1150 60  0000 C CNN
F 3 "" H 10700 1150 60  0000 C CNN
	1    10700 1150
	-1   0    0    1   
$EndComp
$Comp
L GND #PWR043
U 1 1
P 11050 1550
F 0 "#PWR043" H 11050 1550 30  0001 C CNN
F 1 "GND" H 11050 1480 30  0001 C CNN
F 2 "" H 11050 1550 60  0000 C CNN
F 3 "" H 11050 1550 60  0000 C CNN
	1    11050 1550
	0    -1   -1   0   
$EndComp
$Comp
L PN2222A Q31
U 1 1
P 10800 1350
F 0 "Q31" H 10800 1202 40  0000 R CNN
F 1 "PN2222A" H 10800 1500 40  0000 R CNN
F 2 "TO92" H 10700 1452 29  0000 C CNN
F 3 "~" H 10800 1350 60  0000 C CNN
	1    10800 1350
	-1   0    0    1   
$EndComp
Wire Wire Line
	10600 1200 10600 1800
Wire Wire Line
	10700 1550 10600 1550
Connection ~ 10600 1550
Text HLabel 11000 600  1    60   Output ~ 0
PWM15
Text HLabel 10900 2100 3    60   Input ~ 0
LED15
Wire Wire Line
	11050 1550 10900 1550
$Comp
L GND #PWR044
U 1 1
P 5950 2950
F 0 "#PWR044" H 5950 2950 30  0001 C CNN
F 1 "GND" H 5950 2880 30  0001 C CNN
F 2 "" H 5950 2950 60  0000 C CNN
F 3 "" H 5950 2950 60  0000 C CNN
	1    5950 2950
	0    -1   -1   0   
$EndComp
$Comp
L GNDPWR #PWR045
U 1 1
P 5800 2950
F 0 "#PWR045" H 5800 3000 40  0001 C CNN
F 1 "GNDPWR" H 5800 2870 40  0000 C CNN
F 2 "" H 5800 2950 60  0000 C CNN
F 3 "" H 5800 2950 60  0000 C CNN
	1    5800 2950
	0    1    1    0   
$EndComp
Wire Wire Line
	5800 2950 5950 2950
Connection ~ 1150 700 
Connection ~ 1800 700 
Connection ~ 2450 700 
Connection ~ 3100 700 
Connection ~ 3750 700 
Connection ~ 4400 700 
Connection ~ 5050 700 
Connection ~ 5700 700 
Connection ~ 6350 700 
Connection ~ 7000 700 
Connection ~ 7650 700 
Connection ~ 8300 700 
Connection ~ 8950 700 
Connection ~ 9600 700 
Connection ~ 10250 700 
$Comp
L IRF540N Q32
U 1 1
P 10800 1750
F 0 "Q32" H 10800 1602 40  0000 R CNN
F 1 "IRF540N" H 10800 1899 40  0000 R CNN
F 2 "TO220" H 10621 1851 29  0000 C CNN
F 3 "~" H 10800 1750 60  0000 C CNN
	1    10800 1750
	1    0    0    -1  
$EndComp
Connection ~ 1000 700 
$Comp
L +12V #PWR046
U 1 1
P 1000 700
F 0 "#PWR046" H 1000 650 20  0001 C CNN
F 1 "+12V" H 1000 800 30  0000 C CNN
F 2 "" H 1000 700 60  0000 C CNN
F 3 "" H 1000 700 60  0000 C CNN
	1    1000 700 
	1    0    0    -1  
$EndComp
Text Notes 7350 7550 0    60   ~ 0
Amplifier circuit for 15 +1 LED strips.
$EndSCHEMATC
